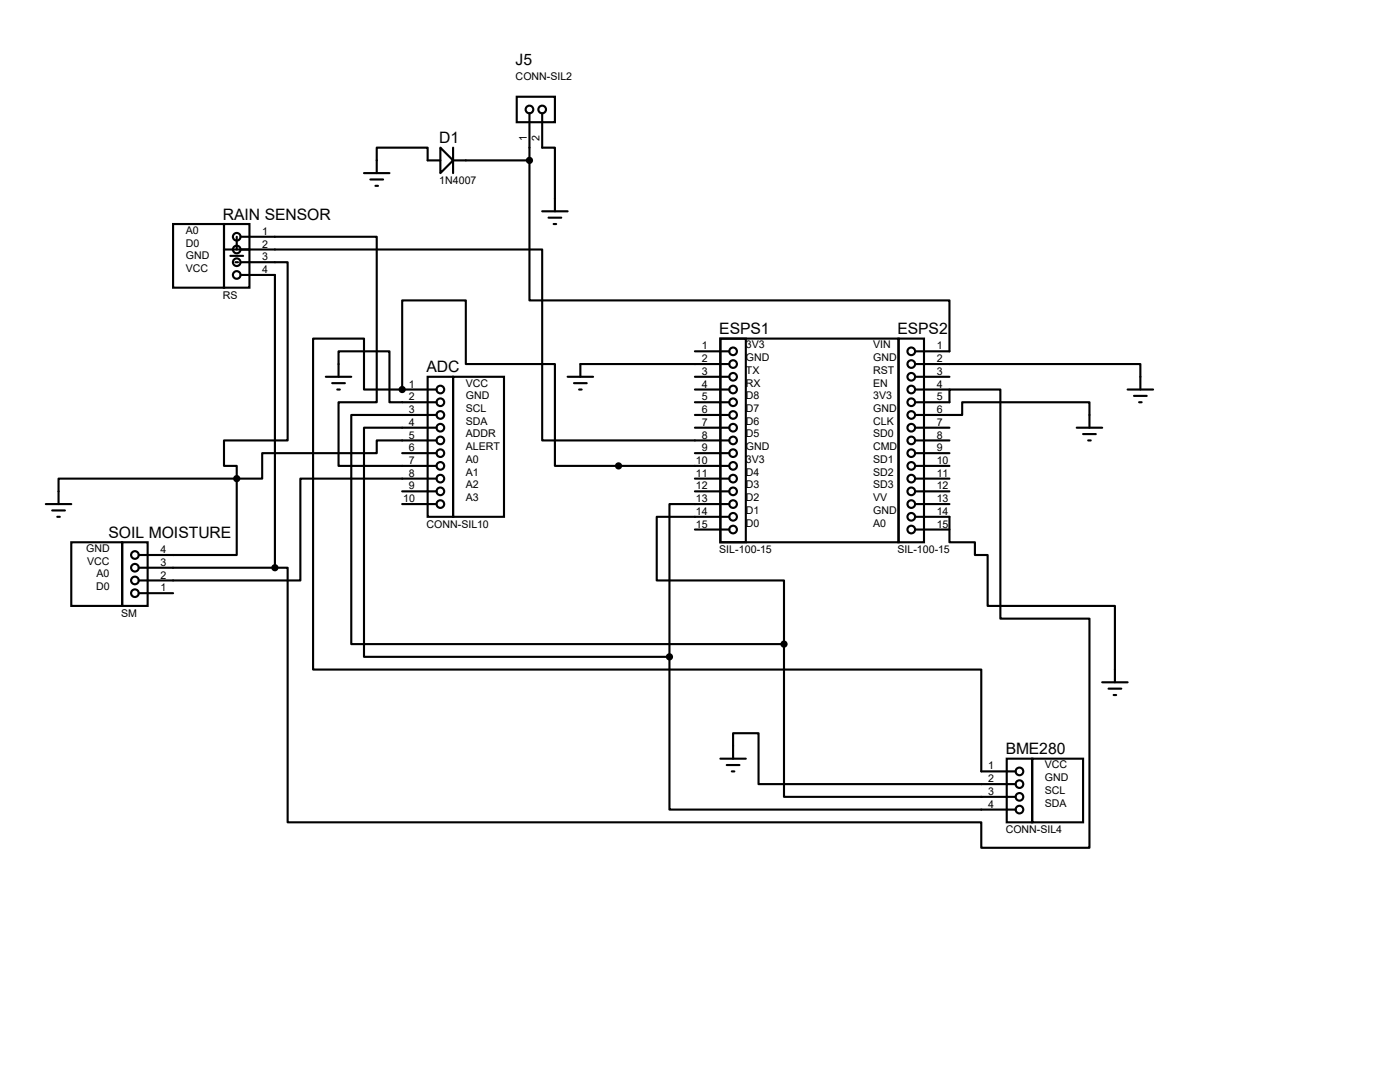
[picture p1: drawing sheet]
<svg xmlns="http://www.w3.org/2000/svg" width="279mm" height="216mm" viewBox="0 0 279 216" stroke-linecap="round" stroke-linejoin="round" font-family="sans-serif">
<g fill="none" stroke="#000" stroke-width=".42">
<path d="M103.1 19.3h7.6v5.1h-7.6zM72.6 34.5h5.1M73.9 35.8h2.6M74.9 37.1h.5M87.9 29.5l2.5 2.5-2.5 2.5zM87.9 32h-2.6v-2.5h-10.1v5M90.4 32h15.3M90.4 29.5v5M105.7 32v27.9h83.8v10.2h-6.9M105.7 22.6v9.4M108.2 22.6v6.9h2.5v12.7M34.5 44.7h10.2v12.7h-10.2z"/>
<path d="M44.7 44.7h5.1v12.7h-5.1zM44.7 49.8h63.5v38.1h37.3M46 51.1h2.5M47 52.3h.5M47.2 47.2v2.6M48 47.2h27.2v33.1h-7.6v12.7h19.5M48 52.3h9.4v35.6h-12.7v5.1h2.5v2.5M48 54.9h6.9v58.4M108.2 42.2h5.1M109.5 43.4h2.5M110.5 44.7h.5M65 75.2h5.1"/>
<path d="M66.3 76.5h2.5M67.3 77.7h.5M67.6 75.2v-5.1h10.1v10.2h9.4M80.3 77.7h-7.7v-10.1h-10.1v66h133.3v20.3h6.9M80.3 77.7v-17.8h12.7v12.7h17.7v20.4h34.8M80.3 77.7h6.8M85.3 75.2h5.1v27.9h-5.1zM90.4 75.2h10.2v27.9h-10.2zM113.3 75.2h5.1M114.6 76.5h2.5M115.6 77.7h.5M138.7 70.1h6.8"/>
<path d="M138.7 75.2h6.8M138.7 77.7h6.8M143.8 67.6h5v40.6h-5zM143.8 67.6h35.5v40.6h-35.5zM145.5 72.6h-29.7v2.6M179.3 67.6h5.1v40.6h-5.1zM182.6 72.6h45v5.1M182.6 75.2h6.9M182.6 77.7h6.9M225 77.7h5.1M226.3 79h2.6M47.2 95.5h-35.5v5.1"/>
<path d="M47.2 95.5v15.2h-19.5M80.3 90.4h6.8M80.3 98h6.8M87.1 95.5h-27.2v20.3h-32.2M87.1 82.8h-17v45.7h86.4M87.1 85.3h-14.5v45.8h61M87.1 87.9h-11.9v2.5h-22.9v5.1h-5.1M138.7 80.3h6.8M138.7 82.8h6.8M138.7 85.3h6.8M138.7 90.4h6.8M138.7 95.5h6.8"/>
<path d="M138.7 98h6.8M182.6 82.8h9.4v-2.5h25.4v5M182.6 80.3h6.9v-2.6h10.1v45.7h17.8v45.8h-21.6v-5.1h-138.4v-50.8h-2.5M182.6 93h6.9M182.6 85.3h6.9M182.6 87.9h6.9M182.6 90.4h6.9M182.6 95.5h6.9M182.6 98h6.9M214.9 85.3h5.1M216.2 86.6h2.5M217.2 87.9h.5"/>
<path d="M227.3 80.3h.5M9.1 100.6h5.1M10.4 101.9h2.6M11.4 103.1h.5M14.2 108.2h10.2v12.7h-10.2zM24.4 108.2h5.1v12.7h-5.1zM27.7 113.3h27.2M27.7 118.4h6.8M80.3 100.6h6.8M138.7 105.7h6.8M145.5 103.1h-14.4v12.7h25.4v12.7M145.5 100.6h-11.9v30.5"/>
<path d="M182.6 103.1h6.9v5.1h5.1v2.5h2.5v10.2h25.4v15.2M182.6 100.6h6.9M182.6 105.7h6.9M133.6 131.1v30.4h69.1M156.5 128.5v30.5h46.2M220 136.1h5M221.2 137.4h2.6M222.2 138.7h.6M143.8 151.4h5M145 152.7h2.6M146 153.9h.6M146.3 151.4v-5.1h5.1v10.2h51.3"/>
<path d="M200.9 151.4h5.1v12.7h-5.1zM206 151.4h10.2v12.7h-10.2z"/>
<circle cx="105.7" cy="21.8" r=".76"/>
<circle cx="108.2" cy="21.8" r=".76"/>
<circle cx="47.2" cy="47.2" r=".76"/>
<circle cx="47.2" cy="52.3" r=".76"/>
<circle cx="47.2" cy="49.8" r=".76"/>
<circle cx="47.2" cy="54.9" r=".76"/>
<circle cx="87.9" cy="77.7" r=".76"/>
<circle cx="146.3" cy="72.6" r=".76"/>
<circle cx="146.3" cy="75.2" r=".76"/>
<circle cx="146.3" cy="77.7" r=".76"/>
<circle cx="146.3" cy="70.1" r=".76"/>
<circle cx="181.9" cy="72.6" r=".76"/>
<circle cx="181.9" cy="75.2" r=".76"/>
<circle cx="181.9" cy="70.1" r=".76"/>
<circle cx="181.9" cy="77.7" r=".76"/>
<circle cx="87.9" cy="93" r=".76"/>
<circle cx="87.9" cy="98" r=".76"/>
<circle cx="87.9" cy="90.4" r=".76"/>
<circle cx="87.9" cy="85.3" r=".76"/>
<circle cx="87.9" cy="95.5" r=".76"/>
<circle cx="87.9" cy="80.3" r=".76"/>
<circle cx="87.9" cy="87.9" r=".76"/>
<circle cx="87.9" cy="82.8" r=".76"/>
<circle cx="146.3" cy="93" r=".76"/>
<circle cx="146.3" cy="95.5" r=".76"/>
<circle cx="146.3" cy="80.3" r=".76"/>
<circle cx="146.3" cy="85.3" r=".76"/>
<circle cx="146.3" cy="98" r=".76"/>
<circle cx="146.3" cy="87.9" r=".76"/>
<circle cx="146.3" cy="82.8" r=".76"/>
<circle cx="146.3" cy="90.4" r=".76"/>
<circle cx="181.9" cy="98" r=".76"/>
<circle cx="181.9" cy="90.4" r=".76"/>
<circle cx="181.9" cy="95.5" r=".76"/>
<circle cx="181.9" cy="80.3" r=".76"/>
<circle cx="181.9" cy="87.9" r=".76"/>
<circle cx="181.9" cy="93" r=".76"/>
<circle cx="181.9" cy="85.3" r=".76"/>
<circle cx="181.9" cy="82.8" r=".76"/>
<circle cx="26.9" cy="115.8" r=".76"/>
<circle cx="26.9" cy="113.3" r=".76"/>
<circle cx="26.9" cy="110.7" r=".76"/>
<circle cx="26.9" cy="118.4" r=".76"/>
<circle cx="87.9" cy="100.6" r=".76"/>
<circle cx="146.3" cy="105.7" r=".76"/>
<circle cx="146.3" cy="103.1" r=".76"/>
<circle cx="146.3" cy="100.6" r=".76"/>
<circle cx="181.9" cy="105.7" r=".76"/>
<circle cx="181.9" cy="100.6" r=".76"/>
<circle cx="181.9" cy="103.1" r=".76"/>
<circle cx="203.5" cy="156.5" r=".76"/>
<circle cx="203.5" cy="159" r=".76"/>
<circle cx="203.5" cy="153.9" r=".76"/>
<circle cx="203.5" cy="161.5" r=".76"/>
</g>
<circle cx="80.3" cy="77.7" r=".21" fill="#000"/>
<g fill="#000" stroke="#000" stroke-width=".42">
<circle cx="105.7" cy="32" r=".51"/>
<circle cx="80.3" cy="77.7" r=".51"/>
<circle cx="47.2" cy="95.5" r=".51"/>
<circle cx="123.4" cy="93" r=".51"/>
<circle cx="54.9" cy="113.3" r=".51"/>
<circle cx="133.6" cy="131.1" r=".51"/>
<circle cx="156.5" cy="128.5" r=".51"/>
</g>
<g font-size="3.1">
<text x="102.9" y="13">J5</text>
<text x="87.7" y="28.6">D1</text>
<text x="44.5" y="43.8">RAIN SENSOR</text>
<text x="143.6" y="66.7">ESPS1</text>
<text x="179.1" y="66.7">ESPS2</text>
<text x="85.1" y="74.3">ADC</text>
<text x="21.6" y="107.3">SOIL MOISTURE</text>
<text x="200.7" y="150.5">BME280</text>
</g>
<g font-size="2.1">
<text x="102.9" y="16">CONN-SIL2</text>
<text x="105.2" y="28.1" transform="rotate(-90 105.2 28.1)">1</text>
<text x="107.7" y="28.1" transform="rotate(-90 107.7 28.1)">2</text>
<text x="87.7" y="36.7">1N4007</text>
<text x="37.1" y="46.7">A0</text>
<text x="52.3" y="46.9">1</text>
<text x="37.1" y="49.2">D0</text>
<text x="37.1" y="51.7">GND</text>
<text x="52.3" y="49.4">2</text>
<text x="52.3" y="51.9">3</text>
<text x="37.1" y="54.3">VCC</text>
<text x="44.5" y="59.6">RS</text>
<text x="52.3" y="54.5">4</text>
<text x="140" y="69.7">1</text>
<text x="148.8" y="69.5">3V3</text>
<text x="174.2" y="69.5">VIN</text>
<text x="186.9" y="69.7">1</text>
<text x="81.6" y="77.3">1</text>
<text x="93" y="77.1">VCC</text>
<text x="140" y="72.3">2</text>
<text x="140" y="74.8">3</text>
<text x="140" y="77.3">4</text>
<text x="148.8" y="72.1">GND</text>
<text x="148.8" y="74.6">TX</text>
<text x="148.8" y="77.1">RX</text>
<text x="174.2" y="77.1">EN</text>
<text x="174.2" y="72.1">GND</text>
<text x="174.2" y="74.6">RST</text>
<text x="186.9" y="72.3">2</text>
<text x="186.9" y="74.8">3</text>
<text x="186.9" y="77.3">4</text>
<text x="81.6" y="79.9">2</text>
<text x="81.6" y="82.4">3</text>
<text x="93" y="79.7">GND</text>
<text x="93" y="82.2">SCL</text>
<text x="140" y="79.9">5</text>
<text x="140" y="82.4">6</text>
<text x="148.8" y="79.7">D8</text>
<text x="148.8" y="82.2">D7</text>
<text x="174.2" y="82.2">GND</text>
<text x="174.2" y="79.7">3V3</text>
<text x="186.9" y="79.9">5</text>
<text x="186.9" y="82.4">6</text>
<text x="81.6" y="85">4</text>
<text x="81.6" y="87.5">5</text>
<text x="93" y="84.8">SDA</text>
<text x="93" y="87.3">ADDR</text>
<text x="93" y="89.8">ALERT</text>
<text x="140" y="85">7</text>
<text x="140" y="87.5">8</text>
<text x="148.8" y="84.8">D6</text>
<text x="148.8" y="87.3">D5</text>
<text x="148.8" y="89.8">GND</text>
<text x="174.2" y="84.8">CLK</text>
<text x="174.2" y="87.3">SD0</text>
<text x="174.2" y="89.8">CMD</text>
<text x="186.9" y="85">7</text>
<text x="186.9" y="87.5">8</text>
<text x="81.6" y="90">6</text>
<text x="81.6" y="92.6">7</text>
<text x="81.6" y="95.1">8</text>
<text x="93" y="92.4">A0</text>
<text x="93" y="94.9">A1</text>
<text x="138.9" y="92.6">10</text>
<text x="138.9" y="95.1">11</text>
<text x="140" y="90">9</text>
<text x="148.8" y="92.4">3V3</text>
<text x="148.8" y="94.9">D4</text>
<text x="174.2" y="92.4">SD1</text>
<text x="174.2" y="94.9">SD2</text>
<text x="186.9" y="90">9</text>
<text x="186.9" y="92.6">10</text>
<text x="186.9" y="95.1">11</text>
<text x="80.5" y="100.2">10</text>
<text x="81.6" y="97.7">9</text>
<text x="93" y="97.5">A2</text>
<text x="93" y="100">A3</text>
<text x="138.9" y="97.7">12</text>
<text x="138.9" y="100.2">13</text>
<text x="148.8" y="97.5">D3</text>
<text x="148.8" y="100">D2</text>
<text x="174.2" y="97.5">SD3</text>
<text x="174.2" y="100">VV</text>
<text x="186.9" y="97.7">12</text>
<text x="186.9" y="100.2">13</text>
<text x="85.1" y="105.3">CONN-SIL10</text>
<text x="138.9" y="102.7">14</text>
<text x="138.9" y="105.3">15</text>
<text x="148.8" y="102.5">D1</text>
<text x="148.8" y="105.1">D0</text>
<text x="174.2" y="102.5">GND</text>
<text x="174.2" y="105.1">A0</text>
<text x="186.9" y="102.7">14</text>
<text x="186.9" y="105.3">15</text>
<text x="17.2" y="110.2">GND</text>
<text x="17.4" y="112.7">VCC</text>
<text x="32" y="112.9">3</text>
<text x="32" y="110.4">4</text>
<text x="143.6" y="110.4">SIL-100-15</text>
<text x="179.1" y="110.4">SIL-100-15</text>
<text x="19.2" y="117.8">D0</text>
<text x="19.3" y="115.2">A0</text>
<text x="32" y="118">1</text>
<text x="32" y="115.4">2</text>
<text x="24.2" y="123.1">SM</text>
<text x="197.2" y="153.5">1</text>
<text x="208.5" y="153.3">VCC</text>
<text x="208.5" y="155.9">GND</text>
<text x="197.2" y="156.1">2</text>
<text x="197.2" y="158.6">3</text>
<text x="197.2" y="161.2">4</text>
<text x="208.5" y="158.4">SCL</text>
<text x="208.5" y="161">SDA</text>
<text x="200.7" y="166.2">CONN-SIL4</text>
</g>
</svg>
